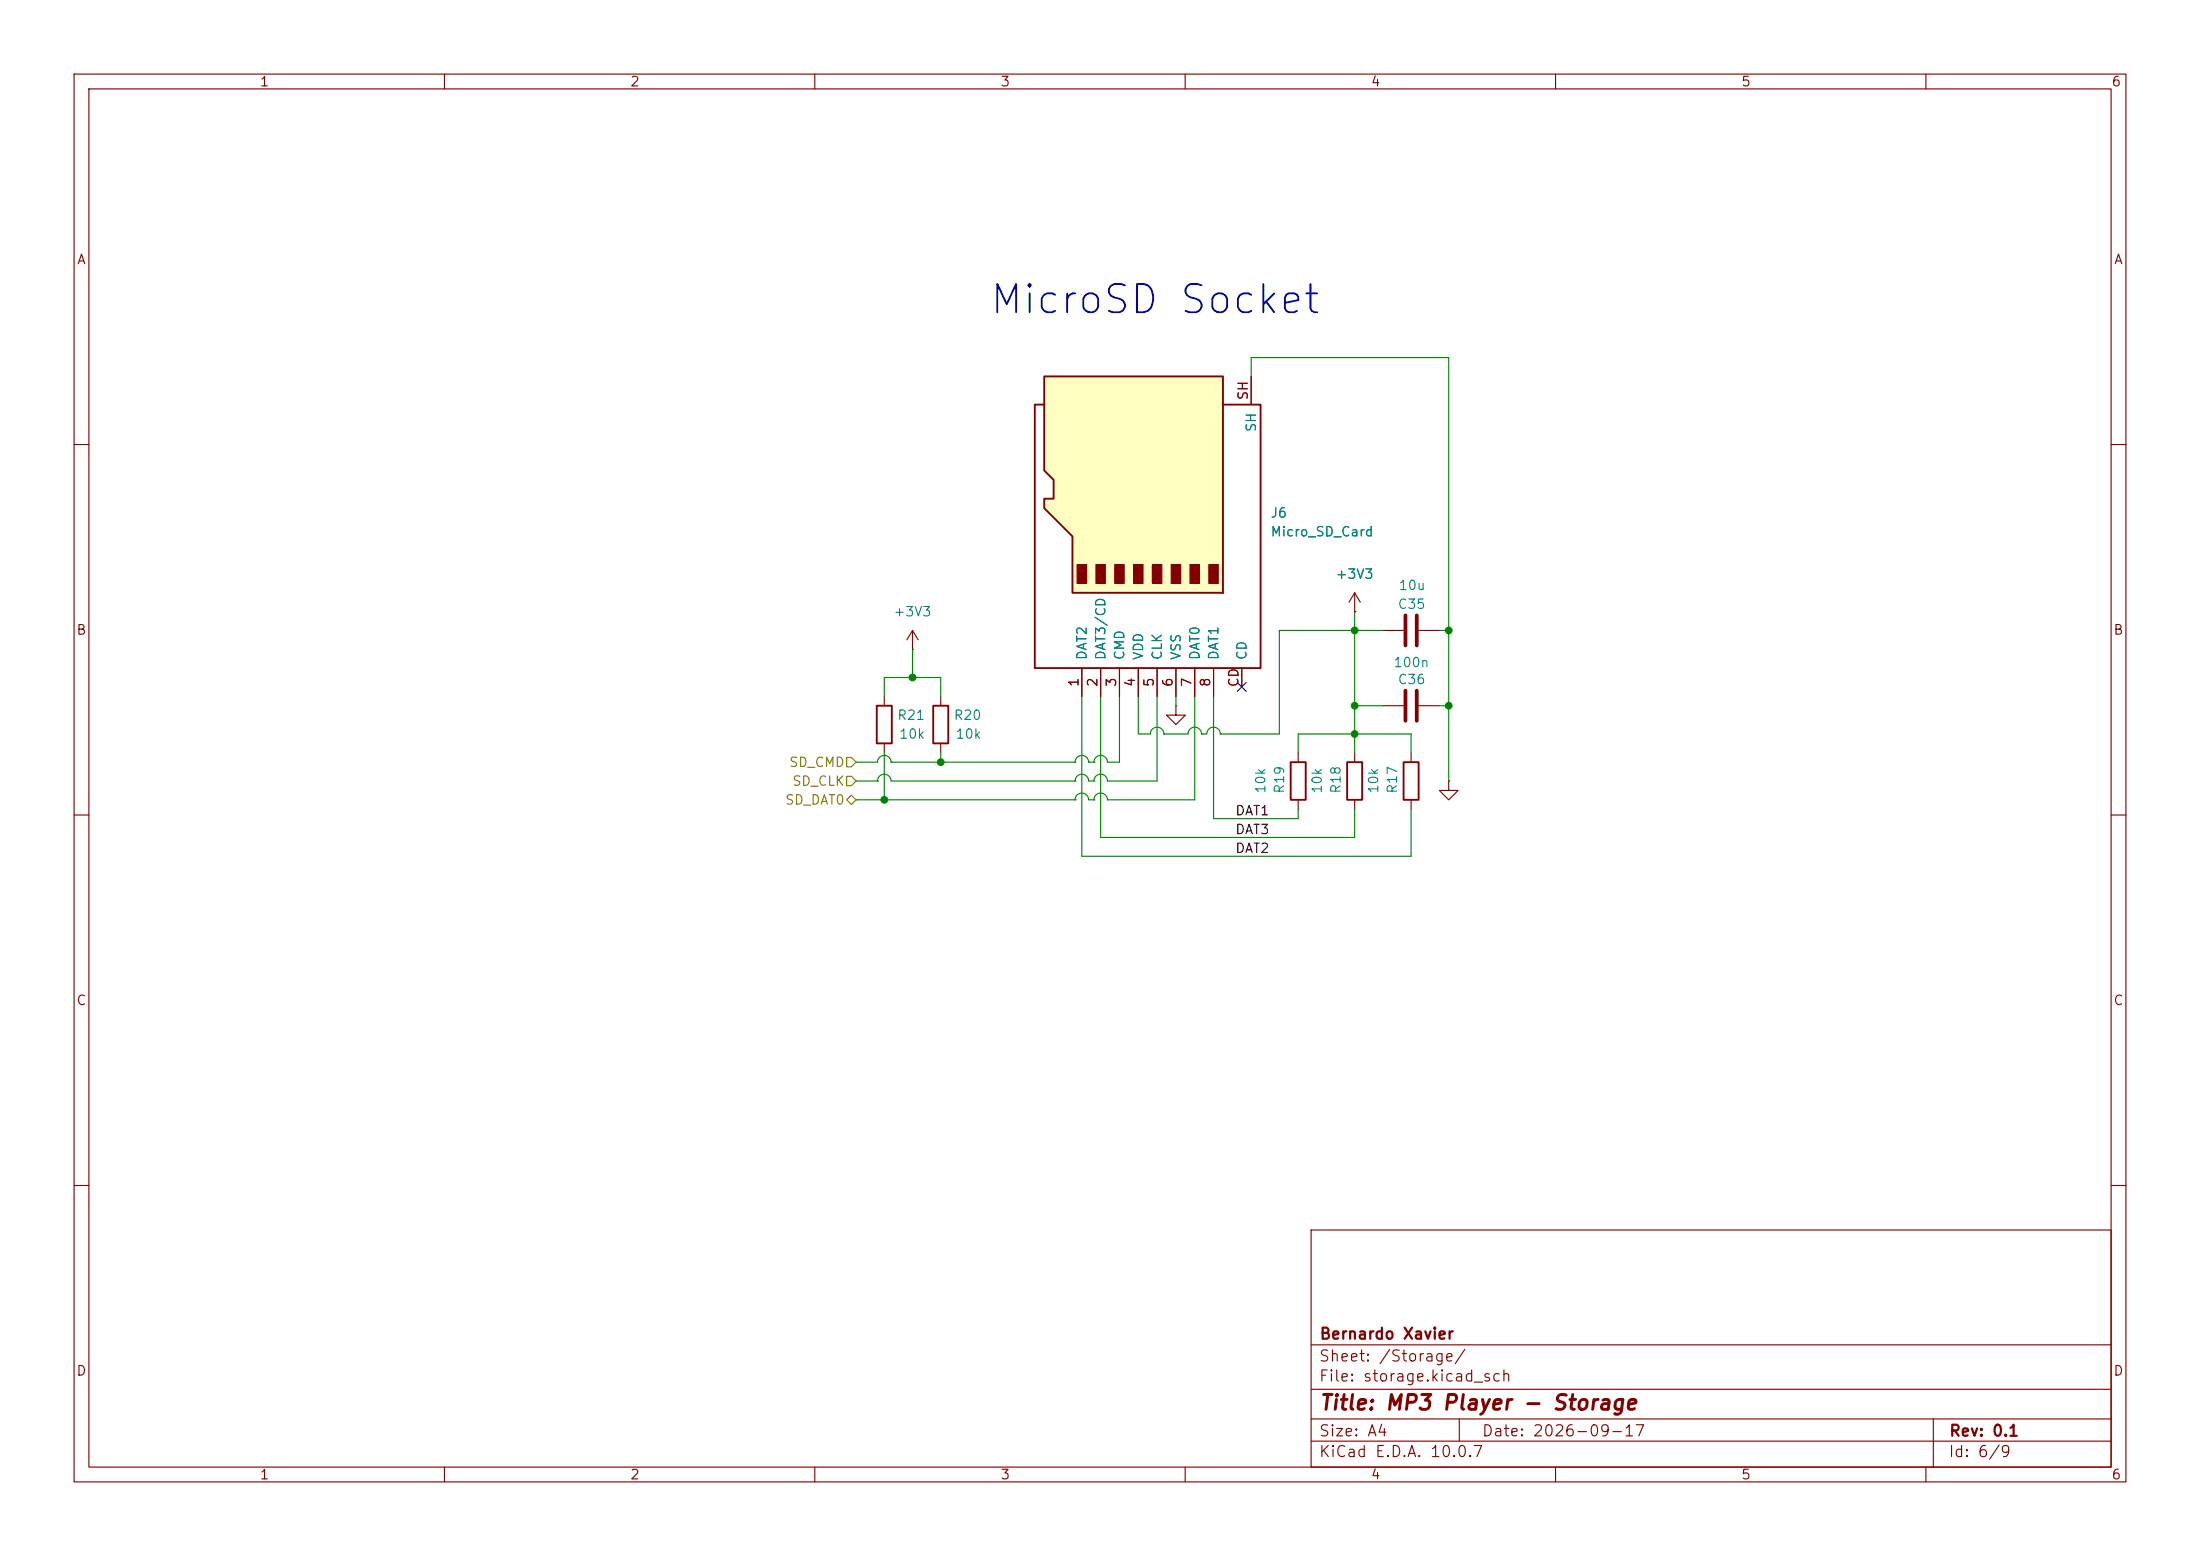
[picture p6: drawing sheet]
<svg xmlns="http://www.w3.org/2000/svg" width="297mm" height="210mm" viewBox="0 0 297 210" stroke-linecap="round" stroke-linejoin="round" font-family="sans-serif">
<g fill="none" stroke="#840000" stroke-width=".15">
<path d="M10 10h277v190h-277zM12 12h273v186h-273zM60 10v2M110 10v2M160 10v2M210 10v2M260 10v2M10 60h2M285 60h2M119.4 94v1.3M123.2 87.6h.1M123.2 85.1l.8 1.3"/>
<path d="M123.2 85.1l-.8 1.3M123.2 85.1v2.5M158.7 95.3v1.2h-1.2l1.2 1.3 1.3-1.3h-1.3M158.7 95.3h.1M186.7 95.3h2.8M191.5 95.3h2.8M10 110h2M119.4 100.3v1.3M175.3 101.6v1.3M175.3 108v1.2M182.9 101.6v1.3M182.9 108v1.2"/>
<path d="M190.5 101.6v1.3M190.5 108v1.2M195.6 105.4v1.3h1.2l-1.2 1.3-1.3-1.3h1.3M195.6 105.4h.1M285 110h2M10 160h2M177 166h108v32h-108zM285 160h2M60 198v2M110 198v2M160 198v2M177 194.5h108"/>
<path d="M177 191.5h108M177 187.5h108M177 181.5h108M197 191.5v3M210 198v2M260 198v2M261 191.5v6.5"/>
</g>
<path d="M118.4 95.3h2v5h-2zM174.2 102.9h2.1v5.1h-2.1zM181.9 102.9h2v5.1h-2zM189.5 102.9h2v5.1h-2z" fill="none" stroke="#840000" stroke-width=".25"/>
<path d="M189.7 93.2v4.1M191.3 93.2v4.1" fill="none" stroke="#840000" stroke-width=".51"/>
<path d="M141 50.8h24.1v29.2h-20.3v-7.6l-3.8-3.8v-1.3h1.2v-2.5l-1.2-1.3z" fill="#ffffc2"/>
<path d="M141 50.8h24.1v29.2h-20.3v-7.6l-3.8-3.8v-1.3h1.2v-2.5l-1.2-1.3zM141 54.6h-1.3v35.6h30.5v-35.6h-5.1M126 95.3h2v5h-2z" fill="none" stroke="#840000" stroke-width=".25"/>
<g fill="#840000" stroke="#840000" stroke-width=".15">
<path d="M145.4 76.2h1.3v2.5h-1.3z"/>
<path d="M148 76.2h1.2v2.5h-1.2z"/>
<path d="M150.5 76.2h1.3v2.5h-1.3z"/>
<path d="M153 76.2h1.3v2.5h-1.3z"/>
<path d="M155.6 76.2h1.2v2.5h-1.2z"/>
<path d="M158.1 76.2h1.3v2.5h-1.3z"/>
<path d="M160.7 76.2h1.2v2.5h-1.2z"/>
<path d="M163.2 76.2h1.3v2.5h-1.3z"/>
</g>
<g fill="none" stroke="#840000" stroke-width=".15">
<path d="M168.9 50.8v3.8M127 94v1.3M146 90.2v3.8M148.6 90.2v3.8M151.1 90.2v3.8M153.7 90.2v3.8M156.2 90.2v3.8M158.7 90.2v3.8M161.3 90.2v3.8M163.8 90.2v3.8M167.6 90.2v2.5M182.9 82.6h.1"/>
<path d="M182.9 80l.7 1.3M182.9 80l-.8 1.3M182.9 80v2.6M186.7 85.1h2.8M191.5 85.1h2.8M127 100.3v1.3"/>
</g>
<path d="M189.7 83.1v4M191.3 83.1v4" fill="none" stroke="#840000" stroke-width=".51"/>
<path d="M114.3 108l.6-.7 .7 .7-.7 .6zM114.3 104.8h.6l.7 .6-.7 .6h-.6zM114.3 102.2h.6l.7 .7-.7 .6h-.6z" fill="none" stroke="#848400" stroke-width=".15"/>
<g fill="none" stroke="#008400" stroke-width=".15">
<path d="M168.9 50.8v-2.5h26.7v57.1M119.4 94v-2.6h7.6v2.6M123.2 87.6v3.8M146 94v21.6h44.5v-6.4M148.6 94v19h34.3v-3.8M151.1 94v8.9h-1.6a.91 .91 0 0 0-.9-.9 .91 .91 0 0 0-.9 .9M153.7 94v5.1h1.6a.91 .91 0 0 1 .9-1 .91 .91 0 0 1 .9 1M156.2 94v11.4h-6.7a.91 .91 0 0 0-.9-.9 .91 .91 0 0 0-.9 .9M157.1 99.1h3.3a.91 .91 0 0 1 .9-1 .91 .91 0 0 1 .9 1M157.1 99.1h.1M158.7 94v1.3M161.3 94v14h-11.8a.91 .91 0 0 0-.9-1 .91 .91 0 0 0-.9 1"/>
<path d="M162.2 99.1h.7a.91 .91 0 0 1 .9-1 .91 .91 0 0 1 .9 1M162.2 99.1h.1M163.8 94v16.5h11.5v-1.3M164.7 99.1h.1M182.9 82.6v19M182.9 95.3h3.8M186.7 85.1h-14v14h-8M194.3 85.1h1.3M194.3 95.3h1.3M115.6 102.9h2.9a.91 .91 0 0 1 .9-.9 .91 .91 0 0 1 .9 .9M115.6 105.4h2.9M115.6 108h29.5"/>
<path d="M118.5 105.4h.1M118.5 105.4a.91 .91 0 0 1 .9-.9 .91 .91 0 0 1 .9 .9h24.8M119.4 101.6v6.4M120.3 102.9h.1M120.3 102.9h24.8M127 101.6v1.3M145.1 102.9h.1M145.1 102.9a.91 .91 0 0 1 .9-.9 .91 .91 0 0 1 1 .9h.7M145.1 105.4h.1M145.1 105.4a.91 .91 0 0 1 .9-.9 .91 .91 0 0 1 1 .9h.7M145.1 108h.1M145.1 108a.91 .91 0 0 1 .9-1 .91 .91 0 0 1 1 1h.7"/>
<path d="M147.7 102.9h.1M147.7 105.4h.1M147.7 108h.1M175.3 101.6v-2.5h15.2v2.5"/>
</g>
<path d="M167 92.1l1.2 1.2M168.2 92.1l-1.2 1.2" fill="none" stroke="#000084" stroke-width=".15"/>
<g fill="#008400" stroke="#008400" stroke-width=".14">
<circle cx="182.9" cy="95.3" r=".46"/>
<circle cx="195.6" cy="85.1" r=".46"/>
<circle cx="182.9" cy="85.1" r=".46"/>
<circle cx="182.9" cy="99.1" r=".46"/>
<circle cx="195.6" cy="95.3" r=".46"/>
<circle cx="127" cy="102.9" r=".46"/>
<circle cx="123.2" cy="91.4" r=".46"/>
<circle cx="119.4" cy="108" r=".46"/>
</g>
<text font-size="3.8" fill="#0000c2" x="133.3" y="43.3">MicroSD Socket</text>
<text font-size="2" fill="#840000" x="178" y="190.8">Title: MP3 Player - Storage</text>
<g font-size="1.5" fill="#840000">
<text x="178" y="184.1">Sheet: /Storage/</text>
<text x="178" y="181.1">Bernardo Xavier</text>
<text x="178" y="186.8">File: storage.kicad_sch</text>
<text x="178" y="197">KiCad E.D.A. 10.0.7</text>
<text x="178" y="194.2">Size: A4</text>
<text x="200" y="194.2">Date: 2026-09-17</text>
<text x="263" y="197">Id: 6/9</text>
<text x="263" y="194.2">Rev: 0.1</text>
</g>
<g font-size="1.3" fill="#840000">
<text x="35" y="12">1</text>
<text x="85" y="12">2</text>
<text x="135" y="12">3</text>
<text x="185" y="12">4</text>
<text x="235" y="12">5</text>
<text x="285" y="12">6</text>
<text x="10.3" y="36">A</text>
<text x="285.3" y="36">A</text>
<text x="168.8" y="54.1" transform="rotate(-90 168.8 54.1)">SH</text>
<text x="10.2" y="86">B</text>
<text x="285.2" y="86">B</text>
<text x="145.9" y="92.8" transform="rotate(-90 145.9 92.8)">1</text>
<text x="148.5" y="92.8" transform="rotate(-90 148.5 92.8)">2</text>
<text x="151" y="92.8" transform="rotate(-90 151 92.8)">3</text>
<text x="153.5" y="92.8" transform="rotate(-90 153.5 92.8)">4</text>
<text x="156.1" y="92.8" transform="rotate(-90 156.1 92.8)">5</text>
<text x="158.6" y="92.8" transform="rotate(-90 158.6 92.8)">6</text>
<text x="161.2" y="92.8" transform="rotate(-90 161.2 92.8)">7</text>
<text x="163.7" y="92.8" transform="rotate(-90 163.7 92.8)">8</text>
<text x="167.5" y="92.8" transform="rotate(-90 167.5 92.8)">CD</text>
<text x="10.2" y="136">C</text>
<text x="285.2" y="136">C</text>
<text x="10.2" y="186">D</text>
<text x="285.2" y="186">D</text>
<text x="35" y="200">1</text>
<text x="85" y="200">2</text>
<text x="135" y="200">3</text>
<text x="185" y="200">4</text>
<text x="235" y="200">5</text>
<text x="285" y="200">6</text>
</g>
<g font-size="1.3" fill="#008484">
<text x="169.9" y="58.4" transform="rotate(-90 169.9 58.4)">SH</text>
<text x="171.4" y="70.2">J6</text>
<text x="171.4" y="72.7">Micro_SD_Card</text>
<text x="120.5" y="83.5">+3V3</text>
<text x="180.2" y="78.4">+3V3</text>
<text x="188.6" y="82.5">C35</text>
<text x="188.7" y="80">10u</text>
<text x="147" y="89.2" transform="rotate(-90 147 89.2)">DAT2</text>
<text x="149.6" y="89.2" transform="rotate(-90 149.6 89.2)">DAT3/CD</text>
<text x="152.1" y="89.2" transform="rotate(-90 152.1 89.2)">CMD</text>
<text x="154.6" y="89.2" transform="rotate(-90 154.6 89.2)">VDD</text>
<text x="157.2" y="89.2" transform="rotate(-90 157.2 89.2)">CLK</text>
<text x="159.7" y="89.2" transform="rotate(-90 159.7 89.2)">VSS</text>
<text x="162.3" y="89.2" transform="rotate(-90 162.3 89.2)">DAT0</text>
<text x="164.8" y="89.2" transform="rotate(-90 164.8 89.2)">DAT1</text>
<text x="168.6" y="89.2" transform="rotate(-90 168.6 89.2)">CD</text>
<text x="188" y="90.4">100n</text>
<text x="188.6" y="92.7">C36</text>
<text x="121" y="97.5">R21</text>
<text x="121.3" y="100">10k</text>
<text x="128.7" y="97.5">R20</text>
<text x="128.9" y="100">10k</text>
<text x="171.1" y="107.2" transform="rotate(-90 171.1 107.2)">10k</text>
<text x="173.7" y="107.2" transform="rotate(-90 173.7 107.2)">R19</text>
<text x="178.8" y="107.2" transform="rotate(-90 178.8 107.2)">10k</text>
<text x="181.3" y="107.2" transform="rotate(-90 181.3 107.2)">R18</text>
<text x="186.4" y="107.2" transform="rotate(-90 186.4 107.2)">10k</text>
<text x="188.9" y="107.2" transform="rotate(-90 188.9 107.2)">R17</text>
</g>
<g font-size="1.3" fill="#848400">
<text x="106.4" y="103.8">SD_CMD</text>
<text x="106.9" y="106.4">SD_CLK</text>
<text x="105.9" y="108.9">SD_DAT0</text>
</g>
<g font-size="1.3">
<text x="166.7" y="112.9">DAT3</text>
<text x="166.7" y="110.4">DAT1</text>
<text x="166.7" y="115.4">DAT2</text>
</g>
</svg>
